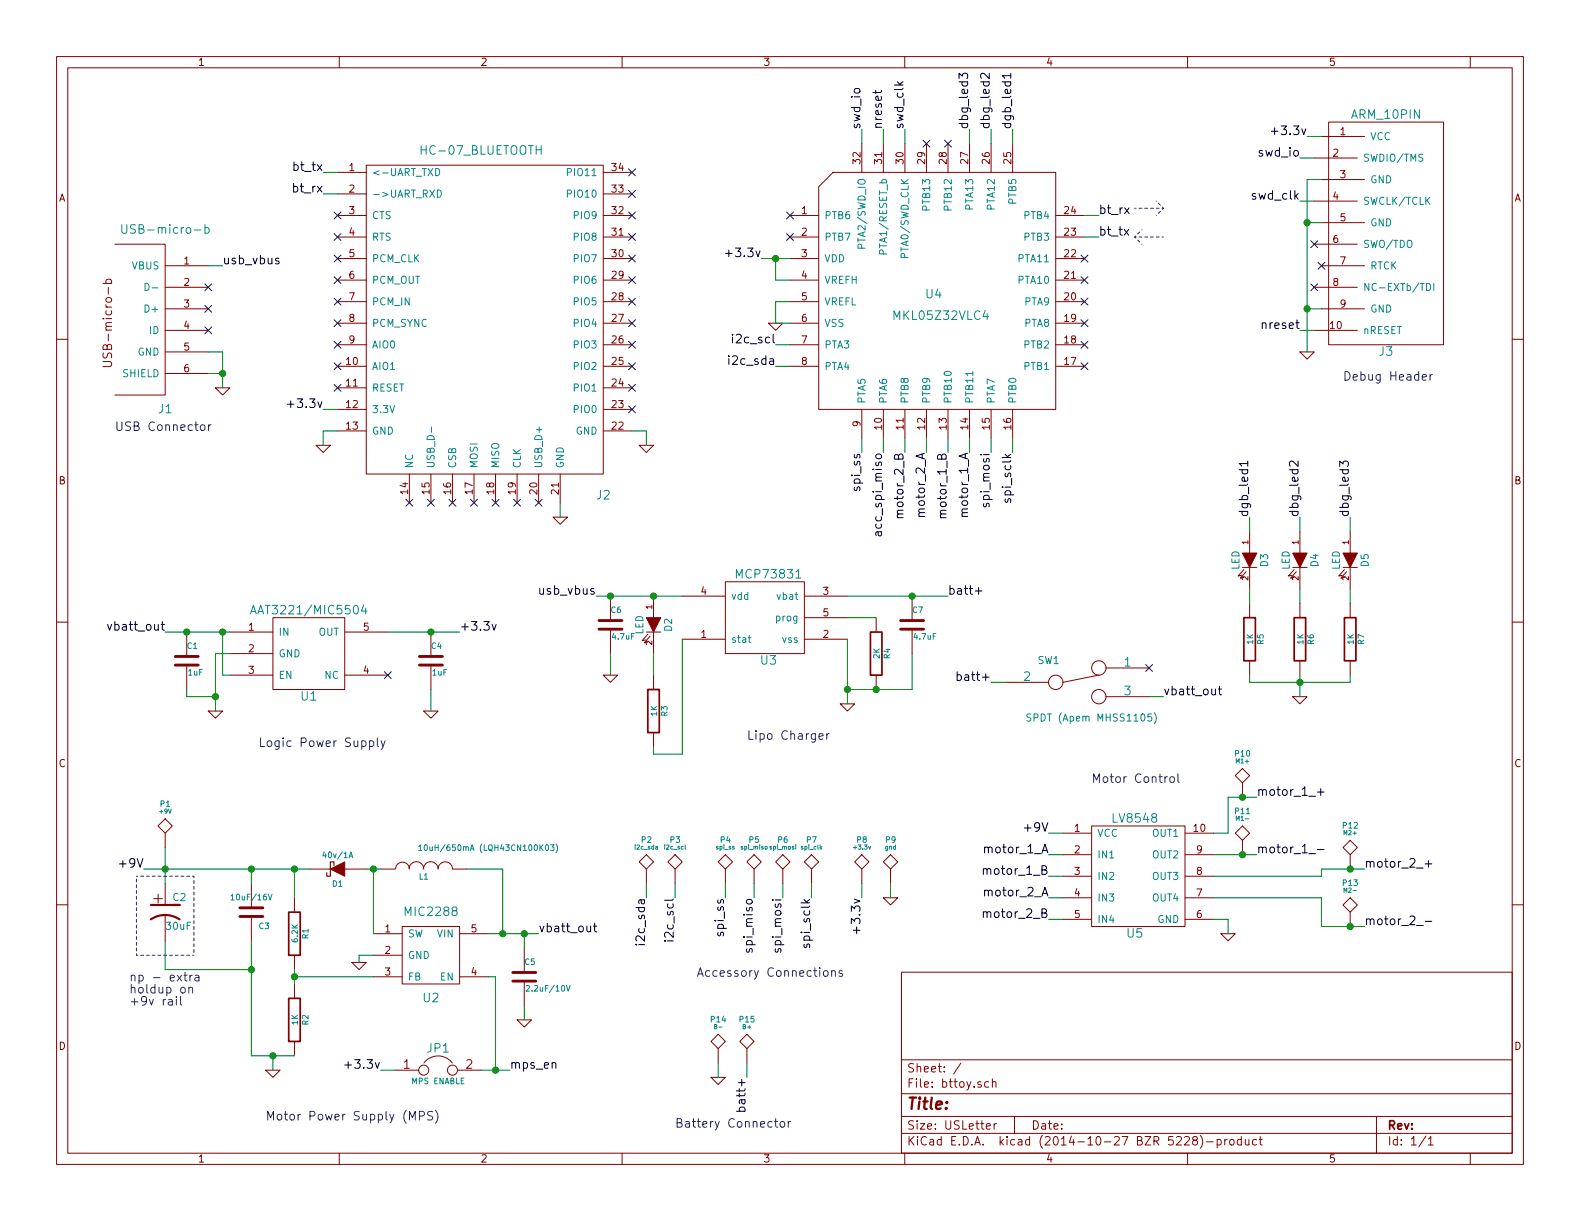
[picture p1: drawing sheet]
EESchema Schematic File Version 2
LIBS:power
LIBS:device
LIBS:transistors
LIBS:conn
LIBS:linear
LIBS:regul
LIBS:74xx
LIBS:cmos4000
LIBS:adc-dac
LIBS:memory
LIBS:xilinx
LIBS:special
LIBS:microcontrollers
LIBS:dsp
LIBS:microchip
LIBS:analog_switches
LIBS:motorola
LIBS:texas
LIBS:intel
LIBS:audio
LIBS:interface
LIBS:digital-audio
LIBS:philips
LIBS:display
LIBS:cypress
LIBS:siliconi
LIBS:opto
LIBS:atmel
LIBS:contrib
LIBS:valves
LIBS:kicadlib
LIBS:bttoy-cache
EELAYER 25 0
EELAYER END
$Descr USLetter 11000 8500
encoding utf-8
Sheet 1 1
Title ""
Date ""
Rev ""
Comp ""
Comment1 ""
Comment2 ""
Comment3 ""
Comment4 ""
$EndDescr
$Comp
L MKL05Z32VLC4 U4
U 1 1
P 6100 2250
F 0 "U4" H 6500 2450 60  0000 C CNN
F 1 "MKL05Z32VLC4" H 6550 2300 60  0000 C CNN
F 2 "kicadlib:SMD_LQFP-32" H 6100 2250 60  0001 C CNN
F 3 "" H 6100 2250 60  0000 C CNN
	1    6100 2250
	1    0    0    -1  
$EndComp
$Comp
L MCP73831 U3
U 1 1
P 5350 4300
F 0 "U3" H 5350 4000 60  0000 C CNN
F 1 "MCP73831" H 5350 4600 60  0000 C CNN
F 2 "kicadlib:SMD_SOT23-5" H 5350 4300 60  0001 C CNN
F 3 "" H 5350 4300 60  0000 C CNN
	1    5350 4300
	1    0    0    -1  
$EndComp
$Comp
L USB-micro-b J1
U 1 1
P 1150 2250
F 0 "J1" H 1150 1650 60  0000 C CNN
F 1 "USB-micro-b" H 1150 2900 60  0000 C CNN
F 2 "kicadlib:usb_micro_b_smt" H 1150 2250 60  0001 C CNN
F 3 "" H 1150 2250 60  0000 C CNN
	1    1150 2250
	1    0    0    -1  
$EndComp
$Comp
L AAT3221 U1
U 1 1
P 2150 4650
F 0 "U1" H 2150 4450 60  0000 C CNN
F 1 "AAT3221/MIC5504" H 2150 5050 60  0000 C CNN
F 2 "kicadlib:SMD_SOT23-5" H 2150 4650 60  0001 C CNN
F 3 "" H 2150 4650 60  0000 C CNN
	1    2150 4650
	1    0    0    -1  
$EndComp
Text Label 7300 6250 2    60   ~ 0
motor_2_A
Text Label 7300 6400 2    60   ~ 0
motor_2_B
$Comp
L R R3
U 1 1
P 4550 4950
F 0 "R3" V 4630 4950 40  0000 C CNN
F 1 "1K" V 4557 4951 40  0000 C CNN
F 2 "kicadlib:SMD_0603_R" V 4480 4950 30  0001 C CNN
F 3 "" H 4550 4950 30  0000 C CNN
	1    4550 4950
	1    0    0    -1  
$EndComp
$Comp
L C C6
U 1 1
P 4250 4350
F 0 "C6" H 4250 4450 40  0000 L CNN
F 1 "4.7uF" H 4256 4265 40  0000 L CNN
F 2 "kicadlib:SMD_0603_R" H 4288 4200 30  0001 C CNN
F 3 "" H 4250 4350 60  0000 C CNN
	1    4250 4350
	1    0    0    -1  
$EndComp
$Comp
L LED D2
U 1 1
P 4550 4350
F 0 "D2" H 4550 4450 50  0000 C CNN
F 1 "LED" H 4550 4250 50  0000 C CNN
F 2 "kicadlib:SMD_0603_LED" H 4550 4350 60  0001 C CNN
F 3 "" H 4550 4350 60  0000 C CNN
	1    4550 4350
	0    1    1    0   
$EndComp
$Comp
L R R4
U 1 1
P 6100 4550
F 0 "R4" V 6180 4550 40  0000 C CNN
F 1 "2K" V 6107 4551 40  0000 C CNN
F 2 "kicadlib:SMD_0603_R" V 6030 4550 30  0001 C CNN
F 3 "" H 6100 4550 30  0000 C CNN
	1    6100 4550
	1    0    0    -1  
$EndComp
$Comp
L C C7
U 1 1
P 6350 4350
F 0 "C7" H 6350 4450 40  0000 L CNN
F 1 "4.7uF" H 6356 4265 40  0000 L CNN
F 2 "kicadlib:SMD_0603_R" H 6388 4200 30  0001 C CNN
F 3 "" H 6350 4350 60  0000 C CNN
	1    6350 4350
	1    0    0    -1  
$EndComp
$Comp
L GND #PWR01
U 1 1
P 4250 4700
F 0 "#PWR01" H 4250 4700 30  0001 C CNN
F 1 "GND" H 4250 4630 30  0001 C CNN
F 2 "" H 4250 4700 60  0000 C CNN
F 3 "" H 4250 4700 60  0000 C CNN
	1    4250 4700
	1    0    0    -1  
$EndComp
$Comp
L GND #PWR02
U 1 1
P 5900 4900
F 0 "#PWR02" H 5900 4900 30  0001 C CNN
F 1 "GND" H 5900 4830 30  0001 C CNN
F 2 "" H 5900 4900 60  0000 C CNN
F 3 "" H 5900 4900 60  0000 C CNN
	1    5900 4900
	1    0    0    -1  
$EndComp
Text Label 4150 4150 2    60   ~ 0
usb_vbus
Text Label 1550 1850 0    60   ~ 0
usb_vbus
NoConn ~ 1450 2000
NoConn ~ 1450 2150
NoConn ~ 1450 2300
$Comp
L GND #PWR03
U 1 1
P 1550 2700
F 0 "#PWR03" H 1550 2700 30  0001 C CNN
F 1 "GND" H 1550 2630 30  0001 C CNN
F 2 "" H 1550 2700 60  0000 C CNN
F 3 "" H 1550 2700 60  0000 C CNN
	1    1550 2700
	1    0    0    -1  
$EndComp
$Comp
L C C1
U 1 1
P 1300 4600
F 0 "C1" H 1300 4700 40  0000 L CNN
F 1 "1uF" H 1306 4515 40  0000 L CNN
F 2 "kicadlib:SMD_0603_R" H 1338 4450 30  0001 C CNN
F 3 "" H 1300 4600 60  0000 C CNN
	1    1300 4600
	1    0    0    -1  
$EndComp
$Comp
L C C4
U 1 1
P 3000 4600
F 0 "C4" H 3000 4700 40  0000 L CNN
F 1 "1uF" H 3006 4515 40  0000 L CNN
F 2 "kicadlib:SMD_0603_R" H 3038 4450 30  0001 C CNN
F 3 "" H 3000 4600 60  0000 C CNN
	1    3000 4600
	1    0    0    -1  
$EndComp
$Comp
L GND #PWR04
U 1 1
P 1500 4950
F 0 "#PWR04" H 1500 4950 30  0001 C CNN
F 1 "GND" H 1500 4880 30  0001 C CNN
F 2 "" H 1500 4950 60  0000 C CNN
F 3 "" H 1500 4950 60  0000 C CNN
	1    1500 4950
	1    0    0    -1  
$EndComp
NoConn ~ 2700 4700
Text Label 8100 4850 0    60   ~ 0
vbatt_out
Text Label 3200 4400 0    60   ~ 0
+3.3v
$Comp
L GND #PWR05
U 1 1
P 3000 4950
F 0 "#PWR05" H 3000 4950 30  0001 C CNN
F 1 "GND" H 3000 4880 30  0001 C CNN
F 2 "" H 3000 4950 60  0000 C CNN
F 3 "" H 3000 4950 60  0000 C CNN
	1    3000 4950
	1    0    0    -1  
$EndComp
$Comp
L GND #PWR06
U 1 1
P 5400 2250
F 0 "#PWR06" H 5400 2250 30  0001 C CNN
F 1 "GND" H 5400 2180 30  0001 C CNN
F 2 "" H 5400 2250 60  0000 C CNN
F 3 "" H 5400 2250 60  0000 C CNN
	1    5400 2250
	1    0    0    -1  
$EndComp
Text Label 5300 1800 2    60   ~ 0
+3.3v
$Comp
L ARM_10PIN J3
U 1 1
P 9650 1450
F 0 "J3" H 9650 450 60  0000 C CNN
F 1 "ARM_10PIN" H 9650 2100 60  0000 C CNN
F 2 "kicadlib:ARM_10_PIN_SMT" H 9650 1450 60  0001 C CNN
F 3 "" H 9650 1450 60  0000 C CNN
	1    9650 1450
	-1   0    0    -1  
$EndComp
$Comp
L GND #PWR07
U 1 1
P 9100 2450
F 0 "#PWR07" H 9100 2450 30  0001 C CNN
F 1 "GND" H 9100 2380 30  0001 C CNN
F 2 "" H 9100 2450 60  0000 C CNN
F 3 "" H 9100 2450 60  0000 C CNN
	1    9100 2450
	1    0    0    -1  
$EndComp
Text Label 9100 950  2    60   ~ 0
+3.3v
NoConn ~ 9150 2000
Text Label 6000 900  1    60   ~ 0
swd_io
Text Label 6150 900  1    60   ~ 0
nreset
Text Label 6300 900  1    60   ~ 0
swd_clk
Text Label 9050 1100 2    60   ~ 0
swd_io
Text Label 9050 2300 2    60   ~ 0
nreset
Text Label 9050 1400 2    60   ~ 0
swd_clk
NoConn ~ 9150 1700
NoConn ~ 9200 1850
Text Notes 5200 5150 0    60   ~ 0
Lipo Charger
Text Notes 1800 5200 0    60   ~ 0
Logic Power Supply
Text Notes 9350 2650 0    60   ~ 0
Debug Header
Text Notes 800  3000 0    60   ~ 0
USB Connector
$Comp
L HC-07_BLUETOOTH J2
U 1 1
P 2550 1450
F 0 "J2" H 4200 -550 60  0000 C CNN
F 1 "HC-07_BLUETOOTH" H 3350 1850 60  0000 C CNN
F 2 "kicadlib:HC-07_bluetooth" H 2550 1450 60  0001 C CNN
F 3 "" H 2550 1450 60  0000 C CNN
	1    2550 1450
	1    0    0    -1  
$EndComp
$Comp
L MIC2288 U2
U 1 1
P 3000 6650
F 0 "U2" H 3000 6350 60  0000 C CNN
F 1 "MIC2288" H 3000 6950 60  0000 C CNN
F 2 "kicadlib:SMD_SOT23-5" H 3000 6600 60  0001 C CNN
F 3 "" H 3000 6600 60  0000 C CNN
	1    3000 6650
	1    0    0    -1  
$EndComp
$Comp
L INDUCTOR L1
U 1 1
P 2950 6050
F 0 "L1" V 2900 6050 40  0000 C CNN
F 1 "10uH/650mA (LQH43CN100K03)" V 3100 5600 40  0000 C CNN
F 2 "kicadlib:SMD_4x4_INDUCTOR" H 2950 6050 60  0001 C CNN
F 3 "" H 2950 6050 60  0000 C CNN
	1    2950 6050
	0    -1   -1   0   
$EndComp
$Comp
L C C5
U 1 1
P 3650 6800
F 0 "C5" H 3650 6900 40  0000 L CNN
F 1 "2.2uF/10V" H 3656 6715 40  0000 L CNN
F 2 "kicadlib:SMD_0603_R" H 3688 6650 30  0001 C CNN
F 3 "" H 3650 6800 60  0000 C CNN
	1    3650 6800
	1    0    0    -1  
$EndComp
$Comp
L GND #PWR08
U 1 1
P 3650 7100
F 0 "#PWR08" H 3650 7100 30  0001 C CNN
F 1 "GND" H 3650 7030 30  0001 C CNN
F 2 "" H 3650 7100 60  0000 C CNN
F 3 "" H 3650 7100 60  0000 C CNN
	1    3650 7100
	1    0    0    -1  
$EndComp
$Comp
L C C3
U 1 1
P 1750 6350
F 0 "C3" H 1800 6250 40  0000 L CNN
F 1 "10uF/16V" H 1600 6450 40  0000 L CNN
F 2 "kicadlib:SMD_0805_R" H 1788 6200 30  0001 C CNN
F 3 "" H 1750 6350 60  0000 C CNN
	1    1750 6350
	1    0    0    -1  
$EndComp
$Comp
L DIODESCH D1
U 1 1
P 2350 6050
F 0 "D1" H 2350 6150 40  0000 C CNN
F 1 "40v/1A" H 2350 5950 40  0000 C CNN
F 2 "kicadlib:SMD_1206_DIODE" H 2350 6050 60  0001 C CNN
F 3 "" H 2350 6050 60  0000 C CNN
	1    2350 6050
	-1   0    0    1   
$EndComp
$Comp
L GND #PWR09
U 1 1
P 1900 7450
F 0 "#PWR09" H 1900 7450 30  0001 C CNN
F 1 "GND" H 1900 7380 30  0001 C CNN
F 2 "" H 1900 7450 60  0000 C CNN
F 3 "" H 1900 7450 60  0000 C CNN
	1    1900 7450
	1    0    0    -1  
$EndComp
$Comp
L R R1
U 1 1
P 2050 6500
F 0 "R1" V 2130 6500 40  0000 C CNN
F 1 "6.2K" V 2057 6501 40  0000 C CNN
F 2 "kicadlib:SMD_0603_R" V 1980 6500 30  0001 C CNN
F 3 "" H 2050 6500 30  0000 C CNN
	1    2050 6500
	1    0    0    -1  
$EndComp
$Comp
L R R2
U 1 1
P 2050 7100
F 0 "R2" V 2130 7100 40  0000 C CNN
F 1 "1K" V 2057 7101 40  0000 C CNN
F 2 "kicadlib:SMD_0603_R" V 1980 7100 30  0001 C CNN
F 3 "" H 2050 7100 30  0000 C CNN
	1    2050 7100
	1    0    0    -1  
$EndComp
$Comp
L GND #PWR010
U 1 1
P 2500 6700
F 0 "#PWR010" H 2500 6700 30  0001 C CNN
F 1 "GND" H 2500 6630 30  0001 C CNN
F 2 "" H 2500 6700 60  0000 C CNN
F 3 "" H 2500 6700 60  0000 C CNN
	1    2500 6700
	1    0    0    -1  
$EndComp
$Comp
L JUMPER JP1
U 1 1
P 3050 7450
F 0 "JP1" H 3050 7600 60  0000 C CNN
F 1 "MPS ENABLE" H 3050 7370 40  0000 C CNN
F 2 "kicadlib:jmp_small" H 3050 7450 60  0001 C CNN
F 3 "" H 3050 7450 60  0000 C CNN
	1    3050 7450
	1    0    0    -1  
$EndComp
$Comp
L SWITCH_INV SW1
U 1 1
P 7500 4750
F 0 "SW1" H 7300 4900 50  0000 C CNN
F 1 "SPDT (Apem MHSS1105)" H 7600 4500 50  0000 C CNN
F 2 "kicadlib:TH_APEM_MHSS1105_SPDT" H 7500 4750 60  0001 C CNN
F 3 "" H 7500 4750 60  0000 C CNN
	1    7500 4750
	1    0    0    -1  
$EndComp
Text Label 6600 4150 0    60   ~ 0
batt+
NoConn ~ 8000 4650
Text Label 3550 7450 0    60   ~ 0
mps_en
Text Label 2650 7450 2    60   ~ 0
+3.3v
Text Label 2250 2850 2    60   ~ 0
+3.3v
$Comp
L GND #PWR011
U 1 1
P 2250 3100
F 0 "#PWR011" H 2250 3100 30  0001 C CNN
F 1 "GND" H 2250 3030 30  0001 C CNN
F 2 "" H 2250 3100 60  0000 C CNN
F 3 "" H 2250 3100 60  0000 C CNN
	1    2250 3100
	-1   0    0    -1  
$EndComp
Text Notes 1850 7800 0    60   ~ 0
Motor Power Supply (MPS)
Text Label 1000 6050 2    60   ~ 0
+9V
$Comp
L CP1 C2
U 1 1
P 1150 6350
F 0 "C2" H 1200 6450 50  0000 L CNN
F 1 "30uF" H 1150 6250 50  0000 L CNN
F 2 "kicadlib:SMD_5X5.2_CAP" H 1150 6350 60  0001 C CNN
F 3 "" H 1150 6350 60  0000 C CNN
	1    1150 6350
	1    0    0    -1  
$EndComp
Text Notes 900  7000 0    60   ~ 0
np - extra\nholdup on\n+9v rail
Text Label 2250 1350 2    60   ~ 0
bt_rx
Text Label 2250 1200 2    60   ~ 0
bt_tx
Text Label 7650 1500 0    60   ~ 0
bt_rx
Text Label 7650 1650 0    60   ~ 0
bt_tx
Text Label 7300 5950 2    60   ~ 0
motor_1_A
Text Label 7300 6100 2    60   ~ 0
motor_1_B
$Comp
L LV8548 U5
U 1 1
P 7900 6050
F 0 "U5" H 7900 5600 60  0000 C CNN
F 1 "LV8548" H 7900 6400 60  0000 C CNN
F 2 "kicadlib:SMD_SOIC-10NB" H 7800 6050 60  0001 C CNN
F 3 "" H 7800 6050 60  0000 C CNN
	1    7900 6050
	1    0    0    -1  
$EndComp
$Comp
L GND #PWR012
U 1 1
P 8550 6500
F 0 "#PWR012" H 8550 6500 30  0001 C CNN
F 1 "GND" H 8550 6430 30  0001 C CNN
F 2 "" H 8550 6500 60  0000 C CNN
F 3 "" H 8550 6500 60  0000 C CNN
	1    8550 6500
	1    0    0    -1  
$EndComp
Text Label 7300 5800 2    60   ~ 0
+9V
$Comp
L TST P10
U 1 1
P 8650 5550
F 0 "P10" H 8650 5850 40  0000 C CNN
F 1 "M1+" H 8650 5800 30  0000 C CNN
F 2 "kicadlib:TEST_0.100" H 8650 5550 60  0001 C CNN
F 3 "" H 8650 5550 60  0000 C CNN
	1    8650 5550
	1    0    0    -1  
$EndComp
Text Label 8750 5550 0    60   ~ 0
motor_1_+
Text Label 8750 5950 0    60   ~ 0
motor_1_-
Text Label 9500 6050 0    60   ~ 0
motor_2_+
Text Label 9500 6450 0    60   ~ 0
motor_2_-
$Comp
L TST P11
U 1 1
P 8650 5950
F 0 "P11" H 8650 6250 40  0000 C CNN
F 1 "M1-" H 8650 6200 30  0000 C CNN
F 2 "kicadlib:TEST_0.100" H 8650 5950 60  0001 C CNN
F 3 "" H 8650 5950 60  0000 C CNN
	1    8650 5950
	1    0    0    -1  
$EndComp
$Comp
L TST P12
U 1 1
P 9400 6050
F 0 "P12" H 9400 6350 40  0000 C CNN
F 1 "M2+" H 9400 6300 30  0000 C CNN
F 2 "kicadlib:TEST_0.100" H 9400 6050 60  0001 C CNN
F 3 "" H 9400 6050 60  0000 C CNN
	1    9400 6050
	1    0    0    -1  
$EndComp
$Comp
L TST P13
U 1 1
P 9400 6450
F 0 "P13" H 9400 6750 40  0000 C CNN
F 1 "M2-" H 9400 6700 30  0000 C CNN
F 2 "kicadlib:TEST_0.100" H 9400 6450 60  0001 C CNN
F 3 "" H 9400 6450 60  0000 C CNN
	1    9400 6450
	1    0    0    -1  
$EndComp
$Comp
L TST P1
U 1 1
P 1150 5900
F 0 "P1" H 1150 6200 40  0000 C CNN
F 1 "+9V" H 1150 6150 30  0000 C CNN
F 2 "kicadlib:TEST_0.100" H 1150 5900 60  0001 C CNN
F 3 "" H 1150 5900 60  0000 C CNN
	1    1150 5900
	1    0    0    -1  
$EndComp
Wire Wire Line
	4750 4450 4750 5250
Wire Wire Line
	4750 5250 4550 5250
Wire Wire Line
	4550 5250 4550 5200
Wire Wire Line
	4550 4700 4550 4550
Wire Wire Line
	6100 4300 5900 4300
Wire Wire Line
	5900 4150 6600 4150
Connection ~ 4550 4150
Wire Wire Line
	4250 4700 4250 4550
Wire Wire Line
	5900 4450 5900 4900
Wire Wire Line
	5900 4800 6350 4800
Connection ~ 5900 4800
Wire Wire Line
	6350 4800 6350 4550
Connection ~ 6100 4800
Wire Wire Line
	1450 1850 1550 1850
Wire Wire Line
	1550 2450 1550 2700
Wire Wire Line
	1550 2600 1450 2600
Wire Wire Line
	1450 2450 1550 2450
Connection ~ 1550 2600
Wire Wire Line
	2700 4400 3200 4400
Wire Wire Line
	1150 4400 1600 4400
Wire Wire Line
	1500 4550 1500 4950
Wire Wire Line
	1500 4550 1600 4550
Wire Wire Line
	1300 4800 1300 4850
Wire Wire Line
	1300 4850 1500 4850
Connection ~ 1500 4850
Wire Wire Line
	1600 4700 1550 4700
Wire Wire Line
	1550 4700 1550 4400
Connection ~ 1550 4400
Connection ~ 6350 4150
Connection ~ 1300 4400
Connection ~ 3000 4400
Wire Wire Line
	3000 4950 3000 4800
Wire Wire Line
	5400 2250 5500 2250
Wire Wire Line
	5300 1800 5500 1800
Wire Wire Line
	9100 2150 9200 2150
Wire Wire Line
	9100 1250 9100 2450
Wire Wire Line
	9100 1550 9200 1550
Connection ~ 9100 2150
Wire Wire Line
	9100 1250 9200 1250
Connection ~ 9100 1550
Wire Wire Line
	9100 950  9200 950 
Wire Wire Line
	6000 900  6000 1000
Wire Wire Line
	6150 900  6150 1000
Wire Wire Line
	6300 900  6300 1000
Wire Wire Line
	9050 1100 9150 1100
Wire Wire Line
	9150 1400 9050 1400
Wire Wire Line
	9050 2300 9150 2300
Wire Wire Line
	4150 4150 4750 4150
Connection ~ 4250 4150
Wire Wire Line
	3400 6500 3750 6500
Wire Wire Line
	2550 6050 2650 6050
Wire Wire Line
	3650 6600 3650 6500
Connection ~ 3650 6500
Wire Wire Line
	3650 7100 3650 7000
Wire Wire Line
	1000 6050 2150 6050
Wire Wire Line
	1750 6550 1750 7350
Wire Wire Line
	2050 6050 2050 6250
Connection ~ 2050 6050
Wire Wire Line
	1750 6150 1750 6050
Wire Wire Line
	2050 6750 2050 6850
Wire Wire Line
	1750 7350 2050 7350
Wire Wire Line
	1900 7350 1900 7450
Connection ~ 1900 7350
Wire Wire Line
	2600 6800 2050 6800
Connection ~ 2050 6800
Wire Wire Line
	2500 6650 2600 6650
Wire Wire Line
	2500 6700 2500 6650
Wire Wire Line
	2600 6050 2600 6500
Connection ~ 2600 6050
Wire Wire Line
	3250 6050 3500 6050
Wire Wire Line
	3500 6050 3500 6500
Connection ~ 3500 6500
Wire Wire Line
	2650 7450 2750 7450
Wire Wire Line
	3350 7450 3550 7450
Wire Wire Line
	3450 7450 3450 6800
Wire Wire Line
	3450 6800 3400 6800
Connection ~ 3450 7450
Connection ~ 1750 6050
Wire Wire Line
	1150 5900 1150 6150
Connection ~ 1150 6050
Wire Wire Line
	1150 6550 1150 6750
Wire Wire Line
	1150 6750 1750 6750
Connection ~ 1750 6750
Wire Notes Line
	950  6100 1350 6100
Wire Notes Line
	1350 6100 1350 6650
Wire Notes Line
	1350 6650 950  6650
Wire Notes Line
	950  6650 950  6100
Wire Wire Line
	5400 2250 5400 2100
Wire Wire Line
	5400 2100 5500 2100
Wire Wire Line
	5400 1800 5400 1950
Wire Wire Line
	5400 1950 5500 1950
Connection ~ 5400 1800
Wire Notes Line
	7900 1450 8100 1450
Wire Notes Line
	8100 1450 8050 1400
Wire Notes Line
	8100 1450 8050 1500
Wire Notes Line
	8100 1650 7900 1650
Wire Notes Line
	7900 1650 7950 1700
Wire Notes Line
	7900 1650 7950 1600
Wire Wire Line
	7300 5800 7400 5800
Wire Wire Line
	8450 6400 8550 6400
Wire Wire Line
	8550 6400 8550 6500
Wire Wire Line
	7300 5950 7400 5950
Wire Wire Line
	7300 6100 7400 6100
Wire Wire Line
	7400 6250 7300 6250
Wire Wire Line
	7300 6400 7400 6400
Wire Wire Line
	8450 5800 8550 5800
Wire Wire Line
	8550 5800 8550 5550
Wire Wire Line
	8550 5550 8750 5550
Wire Wire Line
	8450 5950 8750 5950
Wire Wire Line
	8450 6100 9200 6100
Wire Wire Line
	9200 6100 9200 6050
Wire Wire Line
	9200 6050 9500 6050
Wire Wire Line
	8450 6250 9200 6250
Wire Wire Line
	9200 6250 9200 6450
Wire Wire Line
	9200 6450 9500 6450
Connection ~ 8650 5550
Connection ~ 9400 6050
Connection ~ 8650 5950
Connection ~ 9400 6450
Wire Wire Line
	2350 3000 2250 3000
Wire Wire Line
	2250 3000 2250 3100
$Comp
L GND #PWR013
U 1 1
P 3900 3600
F 0 "#PWR013" H 3900 3600 30  0001 C CNN
F 1 "GND" H 3900 3530 30  0001 C CNN
F 2 "" H 3900 3600 60  0000 C CNN
F 3 "" H 3900 3600 60  0000 C CNN
	1    3900 3600
	-1   0    0    -1  
$EndComp
$Comp
L GND #PWR014
U 1 1
P 4500 3100
F 0 "#PWR014" H 4500 3100 30  0001 C CNN
F 1 "GND" H 4500 3030 30  0001 C CNN
F 2 "" H 4500 3100 60  0000 C CNN
F 3 "" H 4500 3100 60  0000 C CNN
	1    4500 3100
	-1   0    0    -1  
$EndComp
Wire Wire Line
	4500 3100 4500 3000
Wire Wire Line
	4500 3000 4400 3000
Wire Wire Line
	3900 3500 3900 3600
Wire Wire Line
	2250 2850 2350 2850
Wire Wire Line
	2250 1350 2350 1350
Wire Wire Line
	2350 1200 2250 1200
NoConn ~ 4400 1200
NoConn ~ 4400 1350
NoConn ~ 4400 1500
NoConn ~ 4400 1650
NoConn ~ 4400 1800
NoConn ~ 4400 1950
NoConn ~ 4400 2100
NoConn ~ 4400 2250
NoConn ~ 4400 2400
NoConn ~ 4400 2550
NoConn ~ 4400 2700
NoConn ~ 4400 2850
NoConn ~ 2350 2700
NoConn ~ 2350 2550
NoConn ~ 2350 2400
NoConn ~ 2350 2250
NoConn ~ 2350 2100
NoConn ~ 2350 1950
NoConn ~ 2350 1800
NoConn ~ 2350 1650
NoConn ~ 2350 1500
NoConn ~ 2850 3500
NoConn ~ 3000 3500
NoConn ~ 3150 3500
NoConn ~ 3300 3500
NoConn ~ 3450 3500
NoConn ~ 3600 3500
NoConn ~ 3750 3500
Text Notes 7600 5450 0    60   ~ 0
Motor Control
$Comp
L LED D3
U 1 1
P 8700 3900
F 0 "D3" H 8700 4000 50  0000 C CNN
F 1 "LED" H 8700 3800 50  0000 C CNN
F 2 "kicadlib:SMD_0603_LED" H 8700 3900 60  0001 C CNN
F 3 "" H 8700 3900 60  0000 C CNN
	1    8700 3900
	0    1    1    0   
$EndComp
$Comp
L R R5
U 1 1
P 8700 4450
F 0 "R5" V 8780 4450 40  0000 C CNN
F 1 "1K" V 8707 4451 40  0000 C CNN
F 2 "kicadlib:SMD_0603_R" V 8630 4450 30  0001 C CNN
F 3 "" H 8700 4450 30  0000 C CNN
	1    8700 4450
	1    0    0    -1  
$EndComp
Wire Wire Line
	8700 4100 8700 4200
$Comp
L LED D4
U 1 1
P 9050 3900
F 0 "D4" H 9050 4000 50  0000 C CNN
F 1 "LED" H 9050 3800 50  0000 C CNN
F 2 "kicadlib:SMD_0603_LED" H 9050 3900 60  0001 C CNN
F 3 "" H 9050 3900 60  0000 C CNN
	1    9050 3900
	0    1    1    0   
$EndComp
$Comp
L R R6
U 1 1
P 9050 4450
F 0 "R6" V 9130 4450 40  0000 C CNN
F 1 "1K" V 9057 4451 40  0000 C CNN
F 2 "kicadlib:SMD_0603_R" V 8980 4450 30  0001 C CNN
F 3 "" H 9050 4450 30  0000 C CNN
	1    9050 4450
	1    0    0    -1  
$EndComp
Wire Wire Line
	9050 4100 9050 4200
$Comp
L LED D5
U 1 1
P 9400 3900
F 0 "D5" H 9400 4000 50  0000 C CNN
F 1 "LED" H 9400 3800 50  0000 C CNN
F 2 "kicadlib:SMD_0603_LED" H 9400 3900 60  0001 C CNN
F 3 "" H 9400 3900 60  0000 C CNN
	1    9400 3900
	0    1    1    0   
$EndComp
$Comp
L R R7
U 1 1
P 9400 4450
F 0 "R7" V 9480 4450 40  0000 C CNN
F 1 "1K" V 9407 4451 40  0000 C CNN
F 2 "kicadlib:SMD_0603_R" V 9330 4450 30  0001 C CNN
F 3 "" H 9400 4450 30  0000 C CNN
	1    9400 4450
	1    0    0    -1  
$EndComp
Wire Wire Line
	9400 4100 9400 4200
$Comp
L GND #PWR015
U 1 1
P 9050 4850
F 0 "#PWR015" H 9050 4850 30  0001 C CNN
F 1 "GND" H 9050 4780 30  0001 C CNN
F 2 "" H 9050 4850 60  0000 C CNN
F 3 "" H 9050 4850 60  0000 C CNN
	1    9050 4850
	1    0    0    -1  
$EndComp
Wire Wire Line
	8700 4700 8700 4750
Wire Wire Line
	8700 4750 9400 4750
Wire Wire Line
	9050 4700 9050 4850
Connection ~ 9050 4750
Wire Wire Line
	9400 4750 9400 4700
Wire Wire Line
	8700 3700 8700 3600
Wire Wire Line
	9050 3600 9050 3700
Wire Wire Line
	9400 3600 9400 3700
Text Label 8700 3600 1    60   ~ 0
dgb_led1
Text Label 9050 3600 1    60   ~ 0
dbg_led2
Text Label 9400 3600 1    60   ~ 0
dbg_led3
Text Label 7050 900  1    60   ~ 0
dgb_led1
Text Label 6900 900  1    60   ~ 0
dbg_led2
Text Label 6750 900  1    60   ~ 0
dbg_led3
Wire Wire Line
	6750 900  6750 1000
Wire Wire Line
	6900 1000 6900 900 
Wire Wire Line
	7050 900  7050 1000
NoConn ~ 7550 2100
NoConn ~ 7550 1950
NoConn ~ 7550 1800
NoConn ~ 6600 1000
NoConn ~ 6450 1000
NoConn ~ 5500 1500
NoConn ~ 5500 1650
Text Label 6600 3150 3    60   ~ 0
motor_1_B
Text Label 6300 3150 3    60   ~ 0
motor_2_B
Wire Wire Line
	6300 3150 6300 3050
Wire Wire Line
	6450 3050 6450 3150
Text Label 6450 3150 3    60   ~ 0
motor_2_A
Text Label 6750 3150 3    60   ~ 0
motor_1_A
Wire Wire Line
	6600 3150 6600 3050
Wire Wire Line
	6750 3050 6750 3150
Text Label 5400 2400 2    60   ~ 0
i2c_scl
Text Label 5400 2550 2    60   ~ 0
i2c_sda
Wire Wire Line
	5400 2550 5500 2550
Wire Wire Line
	5500 2400 5400 2400
Wire Wire Line
	7550 1500 7650 1500
Wire Wire Line
	7650 1650 7550 1650
Text Label 6900 3150 3    60   ~ 0
spi_mosi
Text Label 6150 3150 3    60   ~ 0
acc_spi_miso
Text Label 7050 3150 3    60   ~ 0
spi_sclk
Text Label 6000 3150 3    60   ~ 0
spi_ss
Wire Wire Line
	6000 3150 6000 3050
Wire Wire Line
	6150 3050 6150 3150
Wire Wire Line
	7050 3150 7050 3050
Wire Wire Line
	6900 3050 6900 3150
$Comp
L TST P6
U 1 1
P 5450 6150
F 0 "P6" H 5450 6450 40  0000 C CNN
F 1 "spi_mosi" H 5450 6400 30  0000 C CNN
F 2 "kicadlib:TEST_0.100" H 5450 6150 60  0001 C CNN
F 3 "" H 5450 6150 60  0000 C CNN
	1    5450 6150
	1    0    0    -1  
$EndComp
$Comp
L TST P5
U 1 1
P 5250 6150
F 0 "P5" H 5250 6450 40  0000 C CNN
F 1 "spi_miso" H 5250 6400 30  0000 C CNN
F 2 "kicadlib:TEST_0.100" H 5250 6150 60  0001 C CNN
F 3 "" H 5250 6150 60  0000 C CNN
	1    5250 6150
	1    0    0    -1  
$EndComp
$Comp
L TST P4
U 1 1
P 5050 6150
F 0 "P4" H 5050 6450 40  0000 C CNN
F 1 "spi_ss" H 5050 6400 30  0000 C CNN
F 2 "kicadlib:TEST_0.100" H 5050 6150 60  0001 C CNN
F 3 "" H 5050 6150 60  0000 C CNN
	1    5050 6150
	1    0    0    -1  
$EndComp
$Comp
L TST P7
U 1 1
P 5650 6150
F 0 "P7" H 5650 6450 40  0000 C CNN
F 1 "spi_clk" H 5650 6400 30  0000 C CNN
F 2 "kicadlib:TEST_0.100" H 5650 6150 60  0001 C CNN
F 3 "" H 5650 6150 60  0000 C CNN
	1    5650 6150
	1    0    0    -1  
$EndComp
$Comp
L TST P2
U 1 1
P 4500 6150
F 0 "P2" H 4500 6450 40  0000 C CNN
F 1 "i2c_sda" H 4500 6400 30  0000 C CNN
F 2 "kicadlib:TEST_0.100" H 4500 6150 60  0001 C CNN
F 3 "" H 4500 6150 60  0000 C CNN
	1    4500 6150
	1    0    0    -1  
$EndComp
$Comp
L TST P3
U 1 1
P 4700 6150
F 0 "P3" H 4700 6450 40  0000 C CNN
F 1 "i2c_scl" H 4700 6400 30  0000 C CNN
F 2 "kicadlib:TEST_0.100" H 4700 6150 60  0001 C CNN
F 3 "" H 4700 6150 60  0000 C CNN
	1    4700 6150
	1    0    0    -1  
$EndComp
Text Label 4700 6250 3    60   ~ 0
i2c_scl
Text Label 4500 6250 3    60   ~ 0
i2c_sda
Wire Wire Line
	4500 6250 4500 6150
Wire Wire Line
	4700 6150 4700 6250
Text Label 5250 6250 3    60   ~ 0
spi_miso
Text Label 5050 6250 3    60   ~ 0
spi_ss
Text Label 5450 6250 3    60   ~ 0
spi_mosi
Text Label 5650 6250 3    60   ~ 0
spi_sclk
Wire Wire Line
	5050 6250 5050 6150
Wire Wire Line
	5250 6150 5250 6250
Wire Wire Line
	5450 6250 5450 6150
Wire Wire Line
	5650 6150 5650 6250
$Comp
L TST P8
U 1 1
P 6000 6150
F 0 "P8" H 6000 6450 40  0000 C CNN
F 1 "+3.3v" H 6000 6400 30  0000 C CNN
F 2 "kicadlib:TEST_0.100" H 6000 6150 60  0001 C CNN
F 3 "" H 6000 6150 60  0000 C CNN
	1    6000 6150
	1    0    0    -1  
$EndComp
$Comp
L TST P9
U 1 1
P 6200 6150
F 0 "P9" H 6200 6450 40  0000 C CNN
F 1 "gnd" H 6200 6400 30  0000 C CNN
F 2 "kicadlib:TEST_0.100" H 6200 6150 60  0001 C CNN
F 3 "" H 6200 6150 60  0000 C CNN
	1    6200 6150
	1    0    0    -1  
$EndComp
Text Label 6000 6250 3    60   ~ 0
+3.3v
$Comp
L GND #PWR016
U 1 1
P 6200 6250
F 0 "#PWR016" H 6200 6250 30  0001 C CNN
F 1 "GND" H 6200 6180 30  0001 C CNN
F 2 "" H 6200 6250 60  0000 C CNN
F 3 "" H 6200 6250 60  0000 C CNN
	1    6200 6250
	1    0    0    -1  
$EndComp
Wire Wire Line
	6200 6250 6200 6150
Wire Wire Line
	6000 6150 6000 6250
Text Notes 4850 6800 0    60   ~ 0
Accessory Connections
Text Label 5200 7500 3    60   ~ 0
batt+
$Comp
L GND #PWR017
U 1 1
P 5000 7500
F 0 "#PWR017" H 5000 7500 30  0001 C CNN
F 1 "GND" H 5000 7430 30  0001 C CNN
F 2 "" H 5000 7500 60  0000 C CNN
F 3 "" H 5000 7500 60  0000 C CNN
	1    5000 7500
	1    0    0    -1  
$EndComp
$Comp
L TST P14
U 1 1
P 5000 7400
F 0 "P14" H 5000 7700 40  0000 C CNN
F 1 "B-" H 5000 7650 30  0000 C CNN
F 2 "kicadlib:TEST_0.100" H 5000 7400 60  0001 C CNN
F 3 "" H 5000 7400 60  0000 C CNN
	1    5000 7400
	1    0    0    -1  
$EndComp
$Comp
L TST P15
U 1 1
P 5200 7400
F 0 "P15" H 5200 7700 40  0000 C CNN
F 1 "B+" H 5200 7650 30  0000 C CNN
F 2 "kicadlib:TEST_0.100" H 5200 7400 60  0001 C CNN
F 3 "" H 5200 7400 60  0000 C CNN
	1    5200 7400
	1    0    0    -1  
$EndComp
Wire Wire Line
	5000 7400 5000 7500
Wire Wire Line
	5200 7500 5200 7400
Text Notes 4700 7850 0    60   ~ 0
Battery Connector
NoConn ~ 7550 2250
NoConn ~ 7550 2400
NoConn ~ 7550 2550
Text Label 6900 4750 2    60   ~ 0
batt+
Wire Wire Line
	6900 4750 7000 4750
Wire Wire Line
	8100 4850 8000 4850
Text Label 1150 4400 2    60   ~ 0
vbatt_out
Text Label 3750 6500 0    60   ~ 0
vbatt_out
$EndSCHEMATC
